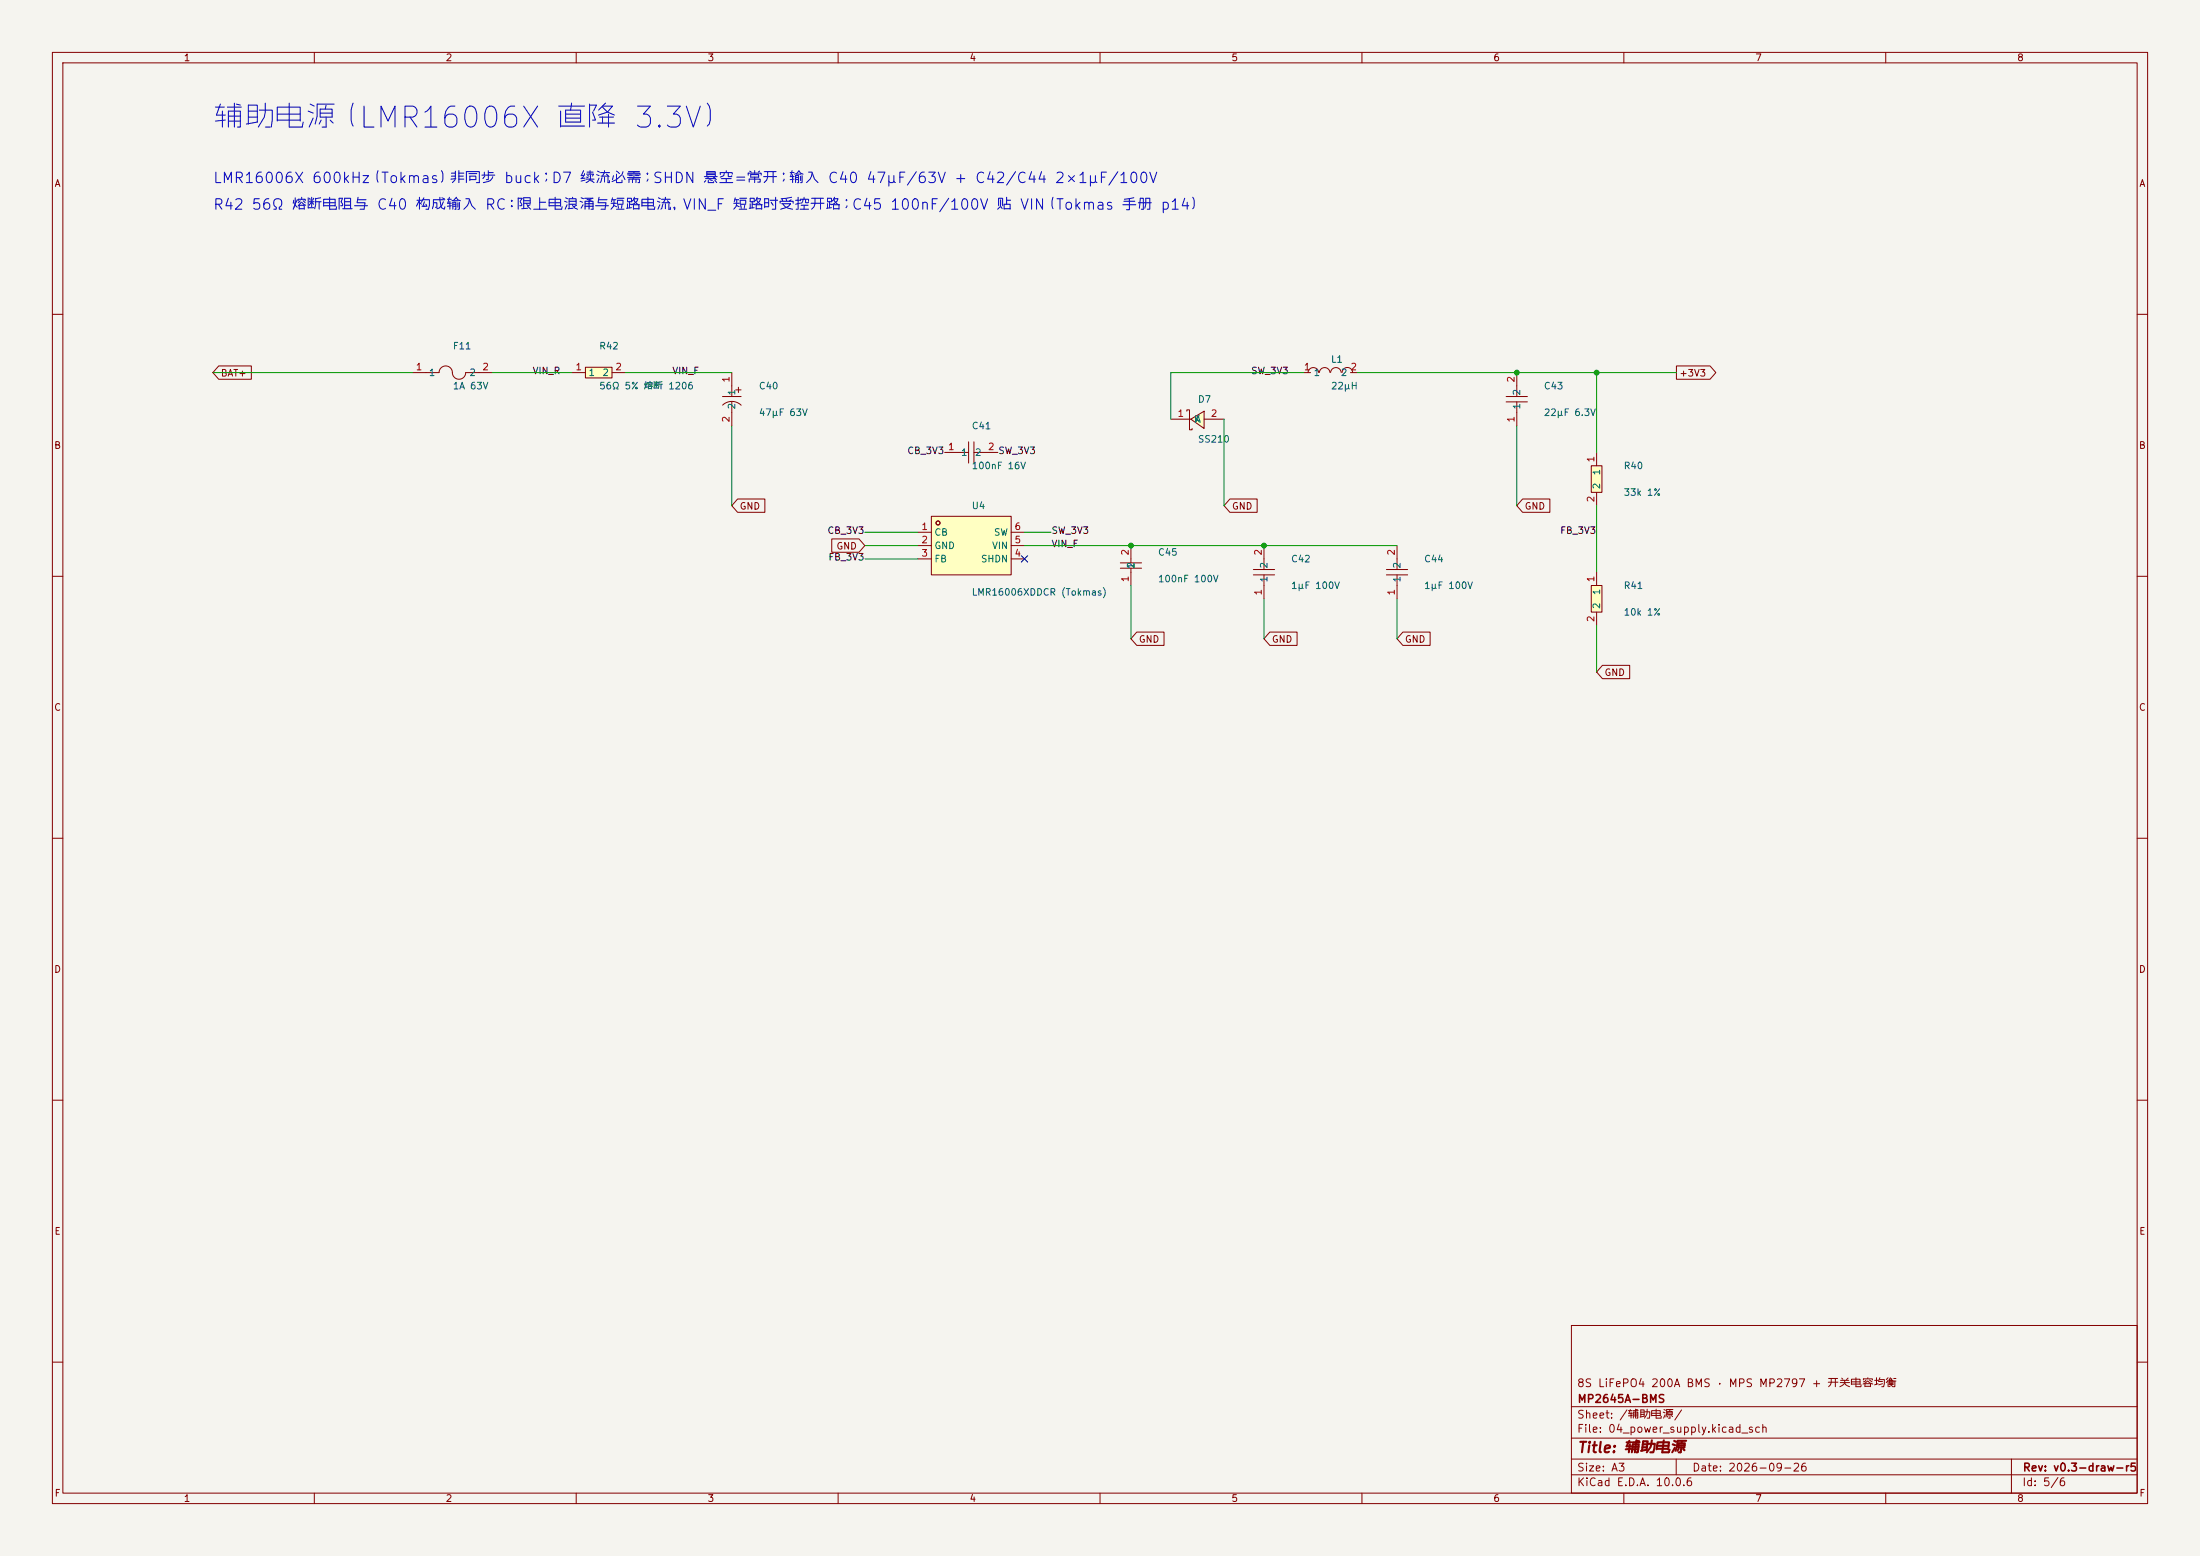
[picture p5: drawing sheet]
<svg xmlns="http://www.w3.org/2000/svg" width="420mm" height="297mm" viewBox="0 0 420 297" stroke-linecap="round" stroke-linejoin="round" font-family="sans-serif">
<path d="M0 0h420v297h-420z" fill="#f5f4ef" stroke="#f5f4ef" stroke-width=".19"/>
<g fill="none" stroke="#840000" stroke-width=".19">
<path d="M10 10h400v277h-400zM12 12h396v273h-396zM60 10v2M110 10v2M160 10v2M210 10v2M260 10v2M310 10v2M360 10v2M10 60h2M408 60h2M10 110h2"/>
<path d="M408 110h2M10 160h2M408 160h2M10 210h2M408 210h2M300 253h108v32h-108zM10 260h2M300 278.5h108M300 274.5h108M300 268.5h108M320 278.5v3M384 278.5v6.5"/>
<path d="M408 260h2M60 285v2M110 285v2M160 285v2M210 285v2M260 285v2M300 281.5h108M310 285v2M360 285v2"/>
</g>
<path d="M303.8 88.9h2v5.1h-2z" fill="#ffffc2"/>
<path d="M303.8 88.9h2v5.1h-2zM304.8 86.4v2.5M304.8 94v2.5M264.7 109.7h4M264.7 108.7h4M266.7 104.1v4.6M266.7 109.7v4.6" fill="none" stroke="#840000" stroke-width=".19"/>
<path d="M303.8 111.8h2v5h-2z" fill="#ffffc2"/>
<g fill="none" stroke="#840000" stroke-width=".19">
<path d="M137.9 75.7h3.6M137.9 77.3a2.54 2.54 0 0 1 3.6 0M139.7 71.1v4.6M139.7 76.7v4.6M140.5 74.4h1M141 73.9v1M287.5 75.7h4.1M287.5 76.7h4.1M289.6 71.1v4.6M289.6 76.7v4.6M303.8 111.8h2v5h-2zM304.8 109.2v2.6"/>
<path d="M304.8 116.8v2.6"/>
</g>
<path d="M177.8 98.5h15.2v11.2h-15.2z" fill="#ffffc2"/>
<g fill="none" stroke="#840000" stroke-width=".19">
<path d="M248.9 71.1h1.3M249.7 71.1a1.01 1.01 0 0 1 1-.9 1.01 1.01 0 0 1 1 .9M251.9 71.1a1.01 1.01 0 0 1 1-.9 1.01 1.01 0 0 1 1 .9M254 71.1a1.01 1.01 0 0 1 1-.9 1.01 1.01 0 0 1 1 .9M256.2 71.1a1.01 1.01 0 0 1 1-1 1.01 1.01 0 0 1 1 1M257.8 71.1h1.3M177.8 98.5h15.2v11.2h-15.2zM180.3 86.4h4.6M184.9 84.3v4.1M185.9 86.4h4.6M185.9 84.3v4.1M175.3 101.6h2.5"/>
<path d="M175.3 104.1h2.5M175.3 106.7h2.5M193 101.6h2.6M193 104.1h2.6M193 106.7h2.6"/>
<circle cx="179.1" cy="99.8" r=".38"/>
</g>
<path d="M227.3 80l2.6-1.5v3.3z" fill="#ffffc2"/>
<path d="M226.6 78.5v-.3h.5v3.8h.5v-.2M223.5 80h3.8M227.3 80l2.6-1.5v3.3zM229.9 80h3.8M239.3 109.7h4M239.3 108.7h4M241.3 104.1v4.6M241.3 109.7v4.6" fill="none" stroke="#840000" stroke-width=".19"/>
<path d="M111.8 70.1h5v2h-5z" fill="#ffffc2"/>
<g fill="none" stroke="#840000" stroke-width=".19">
<path d="M41.8 69.8h6.2v2.6h-6.2l-1.2-1.3zM78.7 71.1h5.1a1.31 1.31 0 0 1 1.5-1.2 1.31 1.31 0 0 1 1.1 1.5 1.27 1.27 0 0 0 1.4 1 1.27 1.27 0 0 0 1.1-1.3h5.1M109.2 71.1h2.6M111.8 70.1h5v2h-5zM116.8 71.1h2.6M320 69.8h6.5l1.1 1.3-1.1 1.3h-6.5zM140.8 95.2h5.2v2.6h-5.2l-1.1-1.3zM234.8 95.2h5.2v2.6h-5.2l-1.1-1.3zM290.7 95.2h5.2v2.6h-5.2l-1.1-1.3zM158.8 102.9h5.2l1.1 1.2-1.1 1.3h-5.2zM213.9 108.5h4M213.9 107.4h4"/>
<path d="M215.9 104.1v3.3M215.9 108.5v3.3M217 120.6h5.2v2.6h-5.2l-1.1-1.3zM242.4 120.6h5.2v2.6h-5.2l-1.1-1.3zM267.8 120.6h5.2v2.6h-5.2l-1.1-1.3zM305.9 127h5.2v2.5h-5.2l-1.1-1.2z"/>
</g>
<g fill="none" stroke="#009600" stroke-width=".19">
<path d="M40.6 71.1h38.1M94 71.1h15.2M119.4 71.1h20.3M248.9 71.1h-25.4v8.9M259.1 71.1h60.9M304.8 71.1v15.3M139.7 81.3v15.2M233.7 80v16.5M289.6 81.3v15.2M304.8 96.5v12.7M165.1 104.1h10.2M165.1 101.6h10.2"/>
<path d="M165.1 106.7h10.2M195.6 104.1h71.1M195.6 101.6h5.1M215.9 111.8v10.1M241.3 114.3v7.6M266.7 114.3v7.6M304.8 119.4v8.9"/>
</g>
<path d="M195 106.1l1.2 1.2M196.2 106.1l-1.2 1.2" fill="none" stroke="#000084" stroke-width=".19"/>
<g fill="#009600" stroke="#009600" stroke-width=".19">
<circle cx="215.9" cy="104.1" r=".46"/>
<circle cx="289.6" cy="71.1" r=".46"/>
<circle cx="241.3" cy="104.1" r=".46"/>
<circle cx="304.8" cy="71.1" r=".46"/>
</g>
<text font-size="4" fill="#0000c2" x="40.3" y="25.5">辅助电源（LMR16006X 直降 3.3V）</text>
<g font-size="2" fill="#0000c2">
<text x="40.5" y="35.5">LMR16006X 600kHz（Tokmas）非同步 buck；D7 续流必需；SHDN 悬空=常开；输入 C40 47µF/63V + C42/C44 2×1µF/100V</text>
<text x="40.5" y="40.5">R42 56Ω 熔断电阻与 C40 构成输入 RC：限上电浪涌与短路电流，VIN_F 短路时受控开路；C45 100nF/100V 贴 VIN（Tokmas 手册 p14）</text>
</g>
<text font-size="2" fill="#840000" x="301" y="277.8">Title: 辅助电源</text>
<g font-size="1.5" fill="#840000">
<text x="300.9" y="265.1">8S LiFePO4 200A BMS · MPS MP2797 + 开关电容均衡</text>
<text x="301" y="268.1">MP2645A-BMS</text>
<text x="300.9" y="273.8">File: 04_power_supply.kicad_sch</text>
<text x="300.9" y="271.1">Sheet: /辅助电源/</text>
<text x="300.9" y="281.2">Size: A3</text>
<text x="322.9" y="281.2">Date: 2026-09-26</text>
<text x="386" y="281.2">Rev: v0.3-draw-r5</text>
<text x="300.9" y="284">KiCad E.D.A. 10.0.6</text>
<text x="385.9" y="284">Id: 5/6</text>
</g>
<g font-size="1.3" fill="#840000">
<text x="35" y="12">1</text>
<text x="85" y="12">2</text>
<text x="135" y="12">3</text>
<text x="185" y="12">4</text>
<text x="235" y="12">5</text>
<text x="285" y="12">6</text>
<text x="335" y="12">7</text>
<text x="385" y="12">8</text>
<text x="10.3" y="36">A</text>
<text x="408.3" y="36">A</text>
<text x="42" y="72.2">BAT+</text>
<text x="320.5" y="72.2">+3V3</text>
<text x="10.2" y="86">B</text>
<text x="408.2" y="86">B</text>
<text x="141.1" y="97.6">GND</text>
<text x="235.1" y="97.6">GND</text>
<text x="291" y="97.6">GND</text>
<text x="159.6" y="105.2">GND</text>
<text x="217.3" y="123">GND</text>
<text x="242.7" y="123">GND</text>
<text x="268.1" y="123">GND</text>
<text x="306.2" y="129.3">GND</text>
<text x="10.2" y="136">C</text>
<text x="408.2" y="136">C</text>
<text x="10.2" y="186">D</text>
<text x="408.2" y="186">D</text>
<text x="10.3" y="236">E</text>
<text x="408.3" y="236">E</text>
<text x="10.3" y="286">F</text>
<text x="35" y="287">1</text>
<text x="85" y="287">2</text>
<text x="135" y="287">3</text>
<text x="185" y="287">4</text>
<text x="235" y="287">5</text>
<text x="285" y="287">6</text>
<text x="335" y="287">7</text>
<text x="385" y="287">8</text>
<text x="408.3" y="286">F</text>
</g>
<g font-size="1.3" fill="#a90000">
<text x="79.3" y="71">1</text>
<text x="92" y="71">2</text>
<text x="109.8" y="71">1</text>
<text x="117.4" y="71">2</text>
<text x="248.8" y="71">1</text>
<text x="257.7" y="71">2</text>
<text x="139.6" y="73.1" transform="rotate(-90 139.6 73.1)">1</text>
<text x="289.4" y="73.1" transform="rotate(-90 289.4 73.1)">2</text>
<text x="139.6" y="80.7" transform="rotate(-90 139.6 80.7)">2</text>
<text x="224.7" y="79.9">1</text>
<text x="231" y="79.9">2</text>
<text x="289.4" y="80.7" transform="rotate(-90 289.4 80.7)">1</text>
<text x="180.9" y="86.2">1</text>
<text x="188.5" y="86.2">2</text>
<text x="304.7" y="88.4" transform="rotate(-90 304.7 88.4)">1</text>
<text x="304.7" y="96" transform="rotate(-90 304.7 96)">2</text>
<text x="175.8" y="101.5">1</text>
<text x="193.6" y="101.5">6</text>
<text x="175.8" y="104">2</text>
<text x="175.8" y="106.5">3</text>
<text x="193.6" y="106.5">4</text>
<text x="193.6" y="104">5</text>
<text x="215.8" y="106.1" transform="rotate(-90 215.8 106.1)">2</text>
<text x="241.2" y="106.1" transform="rotate(-90 241.2 106.1)">2</text>
<text x="266.6" y="106.1" transform="rotate(-90 266.6 106.1)">2</text>
<text x="215.8" y="111.2" transform="rotate(-90 215.8 111.2)">1</text>
<text x="241.2" y="113.8" transform="rotate(-90 241.2 113.8)">1</text>
<text x="266.6" y="113.8" transform="rotate(-90 266.6 113.8)">1</text>
<text x="304.7" y="111.2" transform="rotate(-90 304.7 111.2)">1</text>
<text x="304.7" y="118.8" transform="rotate(-90 304.7 118.8)">2</text>
</g>
<g font-size="1.3" fill="#006464">
<text x="86.3" y="67">F11</text>
<text x="114.3" y="67">R42</text>
<text x="254" y="69.5">L1</text>
<text x="81.8" y="72.1">1</text>
<text x="86.3" y="74.6">1A 63V</text>
<text x="89.5" y="72.1">2</text>
<text x="112.2" y="72.1">1</text>
<text x="114.3" y="74.6">56Ω 5% 熔断 1206</text>
<text x="114.9" y="72.1">2</text>
<text x="140.7" y="75.6" transform="rotate(-90 140.7 75.6)">1</text>
<text x="144.8" y="74.6">C40</text>
<text x="228.6" y="77.2">D7</text>
<text x="250.7" y="72.1">1</text>
<text x="254" y="74.6">22µH</text>
<text x="255.9" y="72.1">2</text>
<text x="290.5" y="75.6" transform="rotate(-90 290.5 75.6)">2</text>
<text x="294.6" y="74.6">C43</text>
<text x="140.7" y="78.3" transform="rotate(-90 140.7 78.3)">2</text>
<text x="144.8" y="79.7">47µF 63V</text>
<text x="185.4" y="82.2">C41</text>
<text x="227.8" y="81">K</text>
<text x="228" y="81">A</text>
<text x="290.5" y="78.3" transform="rotate(-90 290.5 78.3)">1</text>
<text x="294.6" y="79.7">22µF 6.3V</text>
<text x="183.4" y="87.3">1</text>
<text x="185.4" y="89.9">100nF 16V</text>
<text x="186" y="87.3">2</text>
<text x="228.6" y="84.8">SS210</text>
<text x="309.9" y="89.9">R40</text>
<text x="305.8" y="93.5" transform="rotate(-90 305.8 93.5)">2</text>
<text x="305.8" y="90.8" transform="rotate(-90 305.8 90.8)">1</text>
<text x="309.9" y="94.9">33k 1%</text>
<text x="185.4" y="97.5">U4</text>
<text x="178.3" y="102.6">CB</text>
<text x="178.3" y="105.1">GND</text>
<text x="178.3" y="107.6">FB</text>
<text x="187.2" y="107.6">SHDN</text>
<text x="189.3" y="105.1">VIN</text>
<text x="189.6" y="102.6">SW</text>
<text x="221" y="106.4">C45</text>
<text x="246.4" y="107.6">C42</text>
<text x="271.8" y="107.6">C44</text>
<text x="185.4" y="114">LMR16006XDDCR (Tokmas)</text>
<text x="216.9" y="108.7" transform="rotate(-90 216.9 108.7)">1</text>
<text x="216.9" y="108.6" transform="rotate(-90 216.9 108.6)">2</text>
<text x="221" y="111.5">100nF 100V</text>
<text x="242.3" y="111.3" transform="rotate(-90 242.3 111.3)">1</text>
<text x="242.3" y="108.6" transform="rotate(-90 242.3 108.6)">2</text>
<text x="246.4" y="112.7">1µF 100V</text>
<text x="267.7" y="111.3" transform="rotate(-90 267.7 111.3)">1</text>
<text x="267.7" y="108.6" transform="rotate(-90 267.7 108.6)">2</text>
<text x="271.8" y="112.7">1µF 100V</text>
<text x="305.8" y="113.7" transform="rotate(-90 305.8 113.7)">1</text>
<text x="309.9" y="112.7">R41</text>
<text x="305.8" y="116.4" transform="rotate(-90 305.8 116.4)">2</text>
<text x="309.9" y="117.8">10k 1%</text>
</g>
<g font-size="1.3" fill="#0f0f0f">
<text x="101.6" y="71.7">VIN_R</text>
<text x="128.2" y="71.7">VIN_F</text>
<text x="238.7" y="71.7">SW_3V3</text>
<text x="173.1" y="87">CB_3V3</text>
<text x="190.5" y="87">SW_3V3</text>
<text x="157.9" y="102.2">CB_3V3</text>
<text x="158" y="107.3">FB_3V3</text>
<text x="200.6" y="102.2">SW_3V3</text>
<text x="200.6" y="104.8">VIN_F</text>
<text x="297.7" y="102.2">FB_3V3</text>
</g>
</svg>
